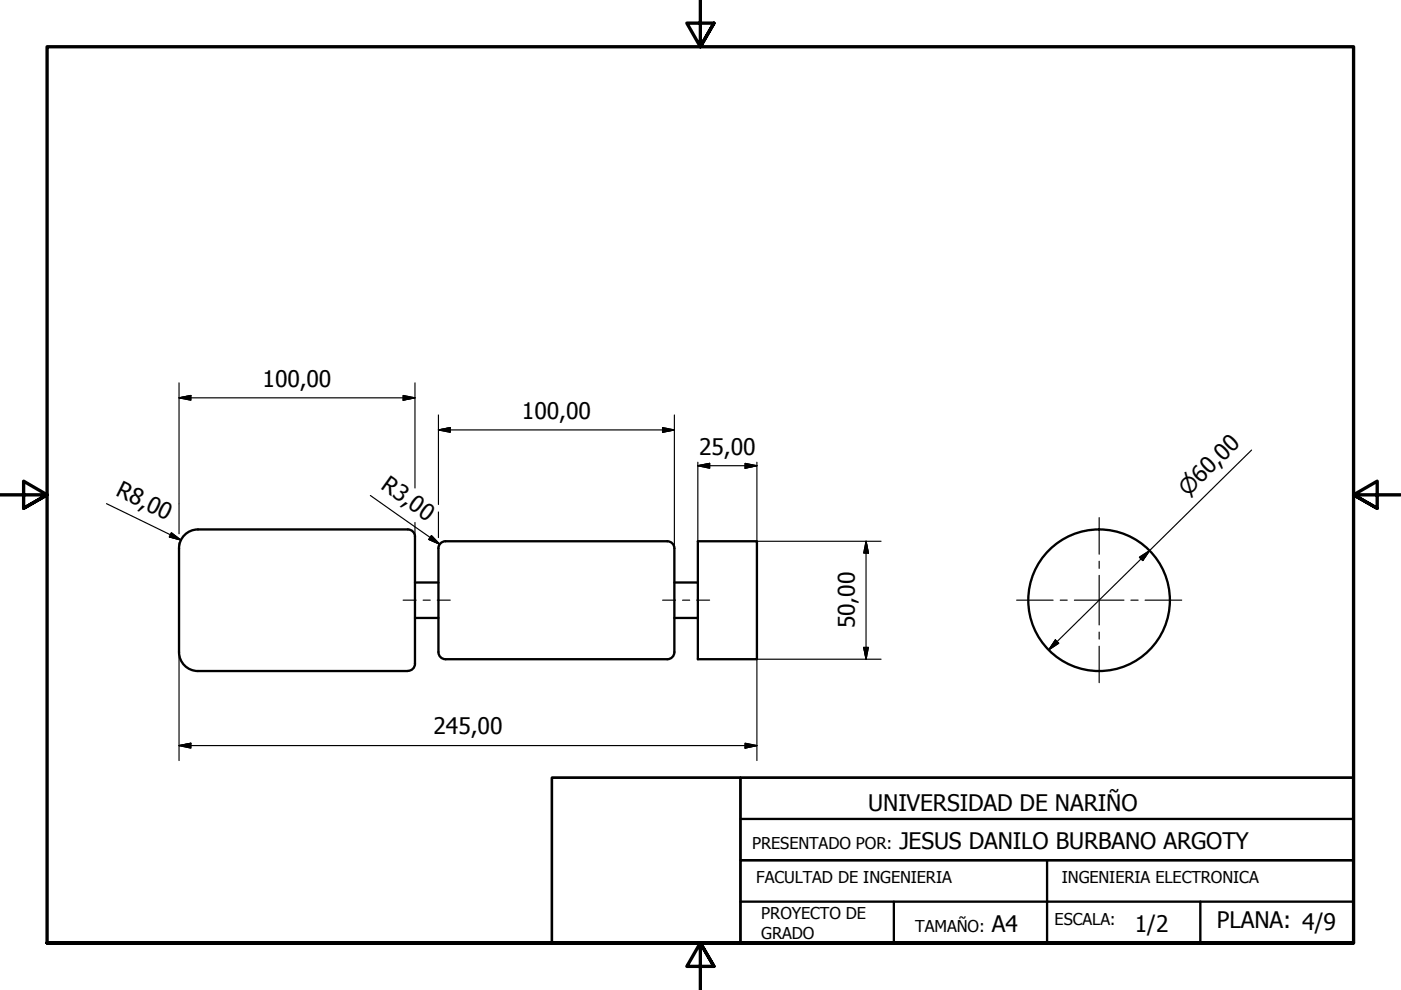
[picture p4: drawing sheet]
<svg xmlns="http://www.w3.org/2000/svg" width="297mm" height="210mm" viewBox="0 0 297 210" stroke-linecap="round" stroke-linejoin="round" font-family="sans-serif">
<!-- layer: Visible (ISO) -->
<g fill="none" stroke="#000" stroke-width=".49">
<path d="M38 116.3v22M86.5 112.3h-44.5a4 4 0 0 0-4 4M86.5 112.3a1.5 1.5 0 0 1 1.5 1.5v27M93 116.3v22M93 116.3a1.5 1.5 0 0 1 1.5-1.5h47a1.5 1.5 0 0 1 1.5 1.5M143 116.3v22M148 114.8h12.5v25h-12.5zM38 138.3a4 4 0 0 0 4 4h44.5M88 123.5h5M88 131h5M93 138.3a1.5 1.5 0 0 0 1.5 1.5h47a1.5 1.5 0 0 0 1.5-1.5M143 123.5h5"/>
<path d="M143 131h5M88 140.7a1.5 1.5 0 0 1-1.5 1.5"/>
<circle cx="233" cy="127.3" r="15"/>
</g>
<!-- layer: Border (ISO) -->
<path d="M148.5 -.1v10l-2.9-5h5.8l-2.9 5 2.9-5M0 104.9h10l-5-2.9v5.8l5-2.9-5 2.9M297 104.9h-10l5-2.9v5.8l-5-2.9 5 2.9M10 199.9v-190h277v190h-277h277M151.4 204.9l-2.9-5 2.9 5h-5.8l2.9-5v10" fill="none" stroke="#000" stroke-width=".71"/>
<!-- layer: Title (ISO) -->
<path d="M117 164.9h40v35h-40zM117 164.9h170v35h-170zM157 164.9h130v17.5h-130zM157 173.6h130M157 191.2h130M189.5 191.2v8.7h-32.5h130h-130v-17.5h130v17.5M222 182.4v17.5h32.5v-8.7" fill="none" stroke="#000" stroke-width=".49"/>
<!-- layer: Center Mark (ISO) -->
<path d="M233 109.7v7.8M233 119v1.5M215.5 127.2h7.8M224.8 127.2h1.5M227.8 127.2h10.5M233 122v10.5M233 134v1.5M233 137v7.7M239.8 127.2h1.5M242.8 127.2h7.7" fill="none" stroke="#000" stroke-width=".25"/>
<!-- layer: Centerline (ISO) -->
<path d="M85.5 127.2h2.7M89.7 127.2h1.5M92.7 127.2h2.8M140.5 127.2h2.7M144.7 127.2h1.5M147.7 127.2h2.8" fill="none" stroke="#000" stroke-width=".25"/>
<!-- layer: Dimension (ISO) -->
<g fill="none" stroke="#000" stroke-width=".25">
<path d="M38 84.3l2.5-.4v.9zM38 84.3h50M38 81.2v25.6M85.5 83.9l2.5 .4-2.5 .5zM88 81.2v22.3M93 91.2l2.5-.5v1zM93 91.2h50M93 88v19M140.5 90.7l2.5 .5-2.5 .5zM143 88v28.3M148 98.7l2.5-.5v1.1zM148 98.7h12.5"/>
<path d="M148 98v16.8M158 98.2l2.5 .5-2.5 .6zM160.5 98v16.8h26.3M265.4 95.4l-43 42.4M22.6 106.8l15.8 7.7M36.3 113l2.1 1.5-2.5-.7zM38 106.9v6.3M38 115.1v1.2M78.5 105.1l14.7 10.3M88 110.8v3M91.5 113.6l1.7 1.8-2.3-1zM93 108.5v5.5"/>
<path d="M93 115.6v.7M183.6 114.8l.5 2.5h-1zM183.6 114.8v25M241.6 118.1l2.1-1.4-1.4 2.2zM38 138.3v23M183.1 137.3h1l-.5 2.5zM186.8 139.8h-26.3v21.5M223.8 135.7l.7 .7-2.1 1.4zM38 158.1l2.5-.5v1zM38 158.1h122.5M158 157.6l2.5 .5-2.5 .5z"/>
</g>
<g fill="#000" stroke="#000" stroke-width=".25">
<path d="M38 84.3l2.5-.4zM38 84.3l2.5-.4v.9zM85.5 84.8l2.5-.5zM85.5 83.9l2.5 .4-2.5 .5zM93 91.2l2.5-.5zM93 91.2l2.5-.5v1zM140.5 91.7l2.5-.5zM140.5 90.7l2.5 .5-2.5 .5zM148 98.7l2.5-.5zM148 98.7l2.5-.5v1.1zM158 99.3l2.5-.6zM158 98.2l2.5 .5-2.5 .6z"/>
<path d="M35.9 113.8l2.5 .7zM36.3 113l2.1 1.5-2.5-.7zM90.9 114.4l2.3 1zM91.5 113.6l1.7 1.8-2.3-1zM183.6 114.8l.5 2.5zM183.6 114.8l.5 2.5h-1zM243.7 116.7l-1.4 2.2zM241.6 118.1l2.1-1.4-1.4 2.2zM183.1 137.3l.5 2.5zM183.1 137.3h1l-.5 2.5zM223.8 135.7l-1.4 2.1zM223.8 135.7l.7 .7-2.1 1.4z"/>
<path d="M38 158.1l2.5-.5zM38 158.1l2.5-.5v1zM158 158.6l2.5-.5zM158 157.6l2.5 .5-2.5 .5z"/>
</g>
<g font-size="4.8">
<text x="55.7" y="82">100,00</text>
<text x="110.7" y="88.8">100,00</text>
<text x="148.2" y="96.4">25,00</text>
<text x="24.3" y="105" transform="rotate(26 24.3 105)">R8,00</text>
<text x="80.5" y="103.5" transform="rotate(35 80.5 103.5)">R3,00</text>
<text x="181.2" y="133.2" transform="rotate(-90 181.2 133.2)">50,00</text>
<text x="91.9" y="155.7">245,00</text>
<text x="184.1" y="171.9">UNIVERSIDAD DE NARIÑO</text>
<text x="190.7" y="180">JESUS DANILO BURBANO ARGOTY</text>
<text x="210.3" y="197.5">A4</text>
<text x="240.6" y="197.5">1/2</text>
<text x="258" y="196.7">PLANA: 4/9</text>
</g>
<text font-size="4.6" x="251.8" y="105.4" transform="rotate(-45 251.8 105.4)">⌀60,00</text>
<g font-size="3.5">
<text x="159.5" y="180">PRESENTADO POR:</text>
<text x="160.3" y="187.2">FACULTAD DE INGENIERIA</text>
<text x="225.1" y="187.2">INGENIERIA ELECTRONICA</text>
<text x="161.4" y="194.9">PROYECTO DE</text>
<text x="194.1" y="197.5">TAMAÑO:</text>
<text x="223.6" y="196.2">ESCALA:</text>
<text x="161.4" y="199.1">GRADO</text>
</g>
</svg>
